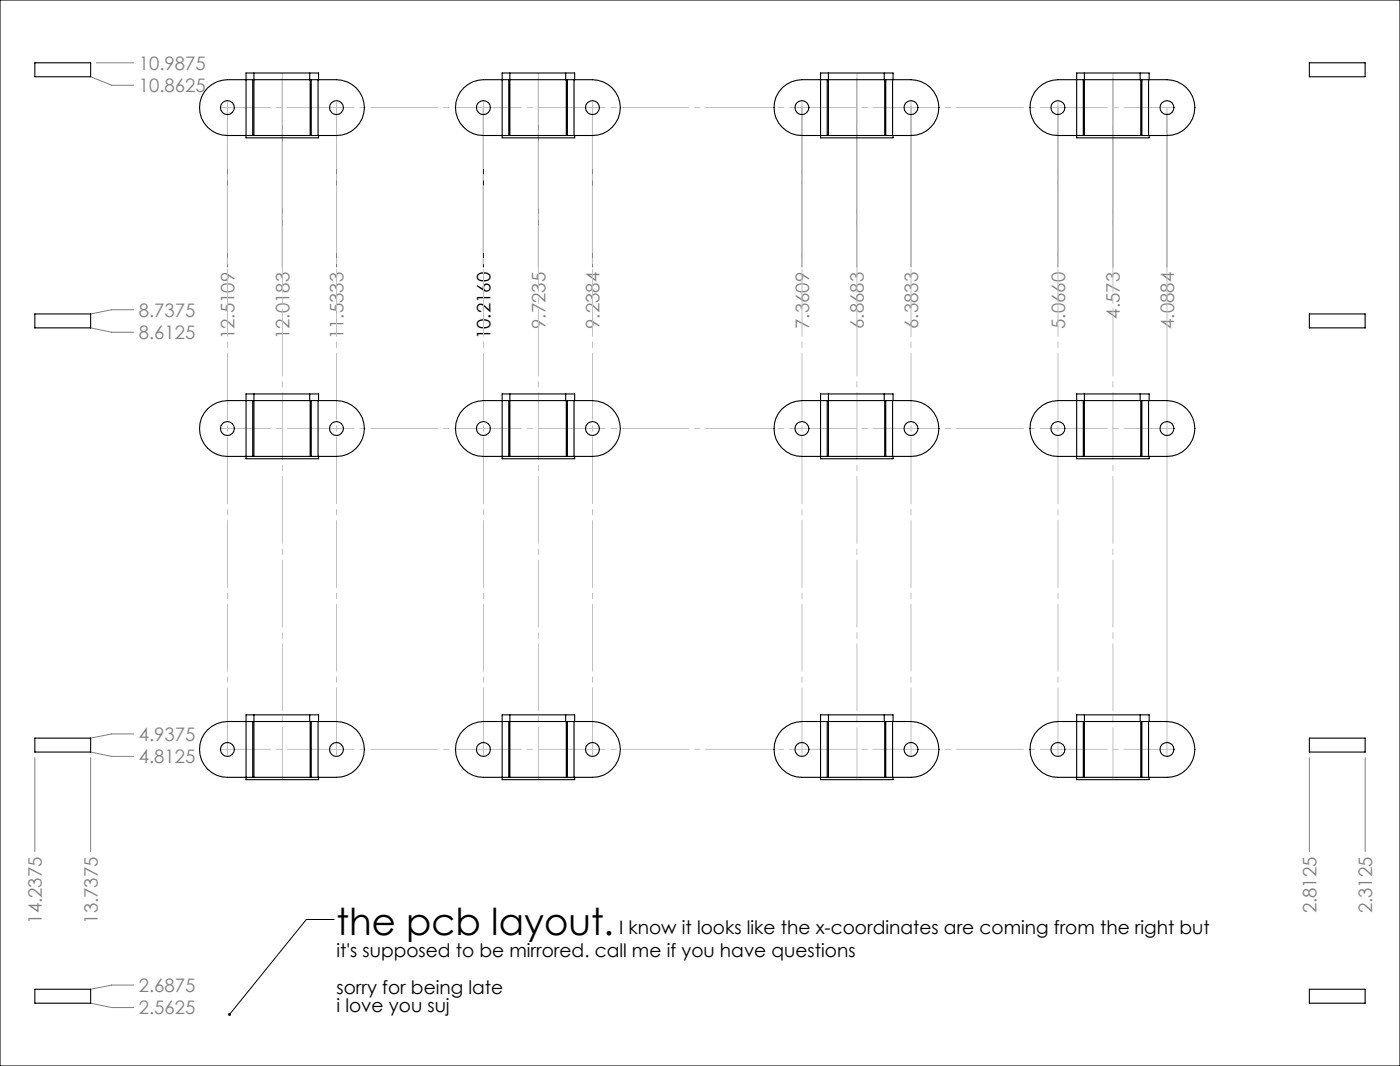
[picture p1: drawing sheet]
<svg xmlns="http://www.w3.org/2000/svg" width="319mm" height="243mm" viewBox="0 0 319 243" stroke-linecap="round" stroke-linejoin="round" font-family="sans-serif">
<path d="M110.1 24.2v36.6M76.1 209.2h-6.4l-17.5 21.7" fill="none" stroke="#000" stroke-width=".23"/>
<g fill="none" stroke="#808080" stroke-width=".23">
<path d="M20.6 17.5l4.8 1.9h5M21.9 14.3h8.5M64.3 17.9v42.9M122.6 17.9v42.9M195.1 17.9v42.9M253.4 17.9v42.9M51.8 24.2v36.6M76.6 24.2v36.6M134.9 24.2v36.6M182.6 24.2v36.6M207.4 24.2v36.6M240.9 24.2v36.6"/>
<path d="M265.7 25.8v35M20.6 74.6l4.8 1h5M30.4 70.5h-5l-4.8 .9M7.9 172.4v21.4M20.6 172.4v21.4M20.6 171.1l4.8 1h5M30.4 167h-5l-4.8 1M298.1 172.4v21.4M310.8 172.4v21.4M20.6 228.3l4.8 1h5M30.4 224.2h-5l-4.8 .9"/>
</g>
<path d="M64.3 16.6v160.8M122.6 16.6v160.8M253.4 16.6v160.8M195.1 177.4v-160.8" fill="none" stroke="#c0c0c0" stroke-width=".23" stroke-dasharray="15.2 1.3 1.3 1.3" stroke-dashoffset="3.4"/>
<path d="M51.8 22.9v149.2M110.1 22.9v149.2M182.6 22.9v149.2M240.9 22.9v149.2M76.6 172.1v-149.2M134.9 172.1v-149.2M207.4 172.1v-149.2" fill="none" stroke="#c0c0c0" stroke-width=".23" stroke-dasharray="15.2 1.3 1.3 1.3" stroke-dashoffset="-.3"/>
<path d="M50.2 24.5h217.1M267.3 97.5h-217.1M50.2 170.5h217.1" fill="none" stroke="#c0c0c0" stroke-width=".23" stroke-dasharray="15.2 1.3 1.3 1.3" stroke-dashoffset="3.8"/>
<path d="M265.7 24.5v147.6" fill="none" stroke="#c0c0c0" stroke-width=".23"/>
<path d="M52 230.6a.34 .34 0 0 1 .5 0 .34 .34 0 0 1 0 .5 .34 .34 0 0 1-.5 0l.2-.2-.2 .2z" fill="#000"/>
<g fill="none" stroke="#000" stroke-width=".25">
<path d="M0 0h318.8v242.6h-318.8zM7.9 14.3h12.7v3.2h-12.7zM57.5 18.1h-1.2a17.6 17.6 0 0 0-6.9 .5 6.3 6.3 0 0 0-3.9 7.1 6.3 6.3 0 0 0 6.3 5.1h5.7M57.5 18.1h.3M57.5 18.1v12.7M57.8 16.6v1.5M57.8 18.1h12.8M57.8 18.1v12.7M70.5 16.6v1.5M70.6 18.1h.3M70.6 18.1v12.7M70.9 18.1h1.5"/>
<path d="M70.9 18.1v12.7M72.4 18.1h4.2a6.3 6.3 0 0 1 6.4 6.4 6.3 6.3 0 0 1-6.4 6.3h-4.2M72.4 18.1v12.7M72.5 18.1v-1.5h-16.5v14.8h16.5v-.6M115.9 18.1h-1.3a17.6 17.6 0 0 0-7 .5 6.3 6.3 0 0 0-3.8 7.1 6.3 6.3 0 0 0 6.3 5.1h5.8M115.9 18.1h.2M115.9 18.1v12.7M116.1 16.6v1.5M116.1 18.1h12.8M116.1 18.1v12.7M128.8 16.6v1.5M128.9 18.1h.3"/>
<path d="M128.9 18.1v12.7M129.2 18.1h1.5M129.2 18.1v12.7M130.7 18.1h4.2a6.3 6.3 0 0 1 6.4 6.4 6.3 6.3 0 0 1-6.4 6.3h-4.2M130.7 18.1v12.7M130.8 18.1v-1.5h-16.5v14.8h16.5v-.6M188.3 18.1h-1.2a17.6 17.6 0 0 0-6.9 .5 6.3 6.3 0 0 0-3.8 7.1 6.3 6.3 0 0 0 6.2 5.1h5.7M188.3 18.1h.3M188.3 18.1v12.7M188.6 16.6v1.5M188.6 18.1h12.8M188.6 18.1v12.7"/>
<path d="M201.3 16.6v1.5M201.4 18.1h.3M201.4 18.1v12.7M201.7 18.1h1.5M201.7 18.1v12.7M203.2 18.1h4.2a6.3 6.3 0 0 1 6.4 6.4 6.3 6.3 0 0 1-6.4 6.3h-4.2M203.2 18.1v12.7M203.3 18.1v-1.5h-16.5v14.8h16.5v-.6M246.7 18.1h-1.3a17.6 17.6 0 0 0-7 .5 6.3 6.3 0 0 0-3.8 7.1 6.3 6.3 0 0 0 6.3 5.1h5.8M246.7 18.1h.2M246.7 18.1v12.7M246.9 16.6v1.5"/>
<path d="M246.9 18.1h12.9M246.9 18.1v12.7M259.6 16.6v1.5M259.8 18.1h.2M259.8 18.1v12.7M260 18.1h1.5M260 18.1v12.7M261.5 18.1h4.2a6.3 6.3 0 0 1 6.4 6.4 6.3 6.3 0 0 1-6.4 6.3h-4.2M261.5 18.1v12.7M261.7 18.1v-1.5h-16.6v14.8h16.6v-.6M298.1 14.3h12.7v3.2h-12.7zM57.5 30.8h.3"/>
<path d="M57.8 30.8h12.8M70.6 30.8h.3M70.9 30.8h1.5M115.9 30.8h.2M116.1 30.8h12.8M128.9 30.8h.3M129.2 30.8h1.5M188.3 30.8h.3M188.6 30.8h12.8M201.4 30.8h.3M201.7 30.8h1.5M246.7 30.8h.2"/>
<path d="M246.9 30.8h12.9M259.8 30.8h.2M260 30.8h1.5M7.9 71.4h12.7v3.2h-12.7zM298.1 71.4h12.7v3.2h-12.7zM57.5 91.2h-1.2a17.6 17.6 0 0 0-6.9 .5 6.3 6.3 0 0 0-3.9 7.1 6.3 6.3 0 0 0 6.3 5.1h5.7M57.5 91.2h.3M57.5 91.2v12.7M57.8 89.6v1.6M57.8 91.2h12.8M57.8 91.2v12.7M70.5 89.6v1.6"/>
<path d="M70.6 91.2h.3M70.6 91.2v12.7M70.9 91.2h1.5M70.9 91.2v12.7M72.4 91.2h4.2a6.3 6.3 0 0 1 6.4 6.3 6.3 6.3 0 0 1-6.4 6.4h-4.2M72.4 91.2v12.7M72.5 91.2v-1.6h-16.5v14.8h16.5v-.5M115.9 91.2h-1.3a17.6 17.6 0 0 0-7 .5 6.3 6.3 0 0 0-3.8 7.1 6.3 6.3 0 0 0 6.3 5.1h5.8M115.9 91.2h.2M115.9 91.2v12.7M116.1 89.6v1.6M116.1 91.2h12.8"/>
<path d="M116.1 91.2v12.7M128.8 89.6v1.6M128.9 91.2h.3M128.9 91.2v12.7M129.2 91.2h1.5M129.2 91.2v12.7M130.7 91.2h4.2a6.3 6.3 0 0 1 6.4 6.3 6.3 6.3 0 0 1-6.4 6.4h-4.2M130.7 91.2v12.7M130.8 91.2v-1.6h-16.5v14.8h16.5v-.5M188.3 91.2h-1.2a17.6 17.6 0 0 0-6.9 .5 6.3 6.3 0 0 0-3.8 7.1 6.3 6.3 0 0 0 6.2 5.1h5.7M188.3 91.2h.3M188.3 91.2v12.7"/>
<path d="M188.6 89.6v1.6M188.6 91.2h12.8M188.6 91.2v12.7M201.3 89.6v1.6M201.4 91.2h.3M201.4 91.2v12.7M201.7 91.2h1.5M201.7 91.2v12.7M203.2 91.2h4.2a6.4 6.4 0 0 1 6.4 6.3 6.4 6.4 0 0 1-6.4 6.4h-4.2M203.2 91.2v12.7M203.3 91.2v-1.6h-16.5v14.8h16.5v-.5M246.7 91.2h-1.3a17.6 17.6 0 0 0-7 .5 6.3 6.3 0 0 0-3.8 7.1 6.3 6.3 0 0 0 6.3 5.1h5.8"/>
<path d="M246.7 91.2h.2M246.7 91.2v12.7M246.9 89.6v1.6M246.9 91.2v12.7M246.9 91.2h12.9M259.6 89.6v1.6M259.8 91.2h.2M259.8 91.2v12.7M260 91.2h1.5M260 91.2v12.7M261.5 91.2h4.2a6.4 6.4 0 0 1 6.4 6.3 6.4 6.4 0 0 1-6.4 6.4h-4.2M261.5 91.2v12.7"/>
<path d="M261.7 91.2v-1.6h-16.6v14.8h16.6v-.5M57.5 103.9h.3M57.8 103.9h12.8M70.6 103.9h.3M70.9 103.9h1.5M115.9 103.9h.2M116.1 103.9h12.8M128.9 103.9h.3M129.2 103.9h1.5M188.3 103.9h.3M188.6 103.9h12.8M201.4 103.9h.3"/>
<path d="M201.7 103.9h1.5M246.7 103.9h.2M246.9 103.9h12.9M259.8 103.9h.2M260 103.9h1.5M7.9 168h12.7v3.1h-12.7zM57.5 164.2h-1.2a17.6 17.6 0 0 0-6.9 .5 6.3 6.3 0 0 0-3.9 7.1 6.3 6.3 0 0 0 6.3 5.1h5.7M57.5 176.9h.3M57.5 164.2h.3M57.5 164.2v12.7M57.8 162.7v1.5M57.8 176.9h12.8"/>
<path d="M57.8 164.2h12.8M57.8 164.2v12.7M70.5 162.7v1.5M70.6 176.9h.3M70.6 164.2h.3M70.6 164.2v12.7M70.9 176.9h1.5M70.9 164.2h1.5M70.9 164.2v12.7M72.4 164.2h4.2a6.3 6.3 0 0 1 6.4 6.3 6.3 6.3 0 0 1-6.4 6.4h-4.2M72.4 164.2v12.7M72.5 164.2v-1.5h-16.5v14.7h16.5v-.5"/>
<path d="M115.9 164.2h-1.3a17.6 17.6 0 0 0-7 .5 6.3 6.3 0 0 0-3.8 7.1 6.3 6.3 0 0 0 6.3 5.1h5.8M115.9 176.9h.2M115.9 164.2h.2M115.9 164.2v12.7M116.1 162.7v1.5M116.1 164.2v12.7M116.1 176.9h12.8M116.1 164.2h12.8M128.8 162.7v1.5M128.9 176.9h.3M128.9 164.2h.3M128.9 164.2v12.7"/>
<path d="M129.2 164.2h1.5M129.2 176.9h1.5M129.2 164.2v12.7M130.7 164.2h4.2a6.3 6.3 0 0 1 6.4 6.3 6.3 6.3 0 0 1-6.4 6.4h-4.2M130.7 164.2v12.7M130.8 164.2v-1.5h-16.5v14.7h16.5v-.5M188.3 164.2h-1.2a17.6 17.6 0 0 0-6.9 .5 6.3 6.3 0 0 0-3.8 7.1 6.3 6.3 0 0 0 6.2 5.1h5.7M188.3 176.9h.3M188.3 164.2h.3M188.3 164.2v12.7M188.6 162.7v1.5M188.6 164.2v12.7"/>
<path d="M188.6 176.9h12.8M188.6 164.2h12.8M201.3 162.7v1.5M201.4 164.2h.3M201.4 176.9h.3M201.4 164.2v12.7M201.7 164.2h1.5M201.7 176.9h1.5M201.7 164.2v12.7M203.2 164.2h4.2a6.4 6.4 0 0 1 6.4 6.3 6.4 6.4 0 0 1-6.4 6.4h-4.2M203.2 164.2v12.7M203.3 164.2v-1.5h-16.5v14.7h16.5v-.5"/>
<path d="M246.7 164.2h-1.3a17.6 17.6 0 0 0-7 .5 6.3 6.3 0 0 0-3.8 7.1 6.3 6.3 0 0 0 6.3 5.1h5.8M246.7 176.9h.2M246.7 164.2h.2M246.7 164.2v12.7M246.9 162.7v1.5M246.9 164.2v12.7M246.9 176.9h12.9M246.9 164.2h12.9M259.6 162.7v1.5M259.8 164.2h.2M259.8 176.9h.2M259.8 164.2v12.7"/>
<path d="M260 164.2h1.5M260 176.9h1.5M260 164.2v12.7M261.5 164.2h4.2a6.3 6.3 0 0 1 6.4 6.3 6.3 6.3 0 0 1-6.4 6.4h-4.2M261.5 164.2v12.7M261.7 164.2v-1.5h-16.6v14.7h16.6v-.5M298.1 168h12.7v3.1h-12.7zM7.9 225.1h12.7v3.2h-12.7zM298.1 225.1h12.7v3.2h-12.7z"/>
<circle cx="51.8" cy="24.5" r="1.59"/>
<circle cx="76.6" cy="24.5" r="1.59"/>
<circle cx="110.1" cy="24.5" r="1.58"/>
<circle cx="134.9" cy="24.5" r="1.58"/>
<circle cx="182.6" cy="24.5" r="1.59"/>
<circle cx="207.4" cy="24.5" r="1.59"/>
<circle cx="240.9" cy="24.5" r="1.58"/>
<circle cx="265.7" cy="24.5" r="1.58"/>
<circle cx="51.8" cy="97.5" r="1.59"/>
<circle cx="76.6" cy="97.5" r="1.59"/>
<circle cx="110.1" cy="97.5" r="1.58"/>
<circle cx="134.9" cy="97.5" r="1.58"/>
<circle cx="182.6" cy="97.5" r="1.59"/>
<circle cx="207.4" cy="97.5" r="1.59"/>
<circle cx="240.9" cy="97.5" r="1.58"/>
<circle cx="265.7" cy="97.5" r="1.58"/>
<circle cx="51.8" cy="170.5" r="1.59"/>
<circle cx="76.6" cy="170.5" r="1.59"/>
<circle cx="110.1" cy="170.6" r="1.58"/>
<circle cx="134.9" cy="170.6" r="1.58"/>
<circle cx="182.6" cy="170.5" r="1.59"/>
<circle cx="207.4" cy="170.5" r="1.59"/>
<circle cx="240.9" cy="170.6" r="1.58"/>
<circle cx="265.7" cy="170.6" r="1.58"/>
</g>
<text font-size="8.5" x="76.6" y="212.7">the pcb layout.</text>
<g font-size="4.2" fill="#808080">
<text x="31.6" y="15.9">10.9875</text>
<text x="31.6" y="21">10.8625</text>
<text x="31.6" y="77.2">8.6125</text>
<text x="31.6" y="72.1">8.7375</text>
<text x="53.4" y="77.2" transform="rotate(-90 53.4 77.2)">12.5109</text>
<text x="65.9" y="77.2" transform="rotate(-90 65.9 77.2)">12.0183</text>
<text x="78.2" y="77.2" transform="rotate(-90 78.2 77.2)">11.5333</text>
<text x="124.2" y="74.8" transform="rotate(-90 124.2 74.8)">9.7235</text>
<text x="136.5" y="74.8" transform="rotate(-90 136.5 74.8)">9.2384</text>
<text x="184.2" y="74.8" transform="rotate(-90 184.2 74.8)">7.3609</text>
<text x="196.7" y="74.8" transform="rotate(-90 196.7 74.8)">6.8683</text>
<text x="209" y="74.8" transform="rotate(-90 209 74.8)">6.3833</text>
<text x="242.5" y="74.8" transform="rotate(-90 242.5 74.8)">5.0660</text>
<text x="255" y="72.5" transform="rotate(-90 255 72.5)">4.573</text>
<text x="267.3" y="74.8" transform="rotate(-90 267.3 74.8)">4.0884</text>
<text x="31.6" y="173.7">4.8125</text>
<text x="31.6" y="168.6">4.9375</text>
<text x="299.7" y="207.8" transform="rotate(-90 299.7 207.8)">2.8125</text>
<text x="312.4" y="207.8" transform="rotate(-90 312.4 207.8)">2.3125</text>
<text x="9.5" y="210.2" transform="rotate(-90 9.5 210.2)">14.2375</text>
<text x="22.2" y="210.2" transform="rotate(-90 22.2 210.2)">13.7375</text>
<text x="31.6" y="225.7">2.6875</text>
<text x="31.6" y="230.8">2.5625</text>
</g>
<g font-size="4.2">
<text x="111.7" y="77.2" transform="rotate(-90 111.7 77.2)">10.2160</text>
<text x="141" y="212.6">I know it looks like the x-coordinates are coming from the right but</text>
<text x="76.6" y="217.8">it's supposed to be mirrored. call me if you have questions</text>
<text x="76.6" y="226.1">sorry for being late</text>
<text x="76.6" y="230.3">i love you suj</text>
</g>
</svg>
